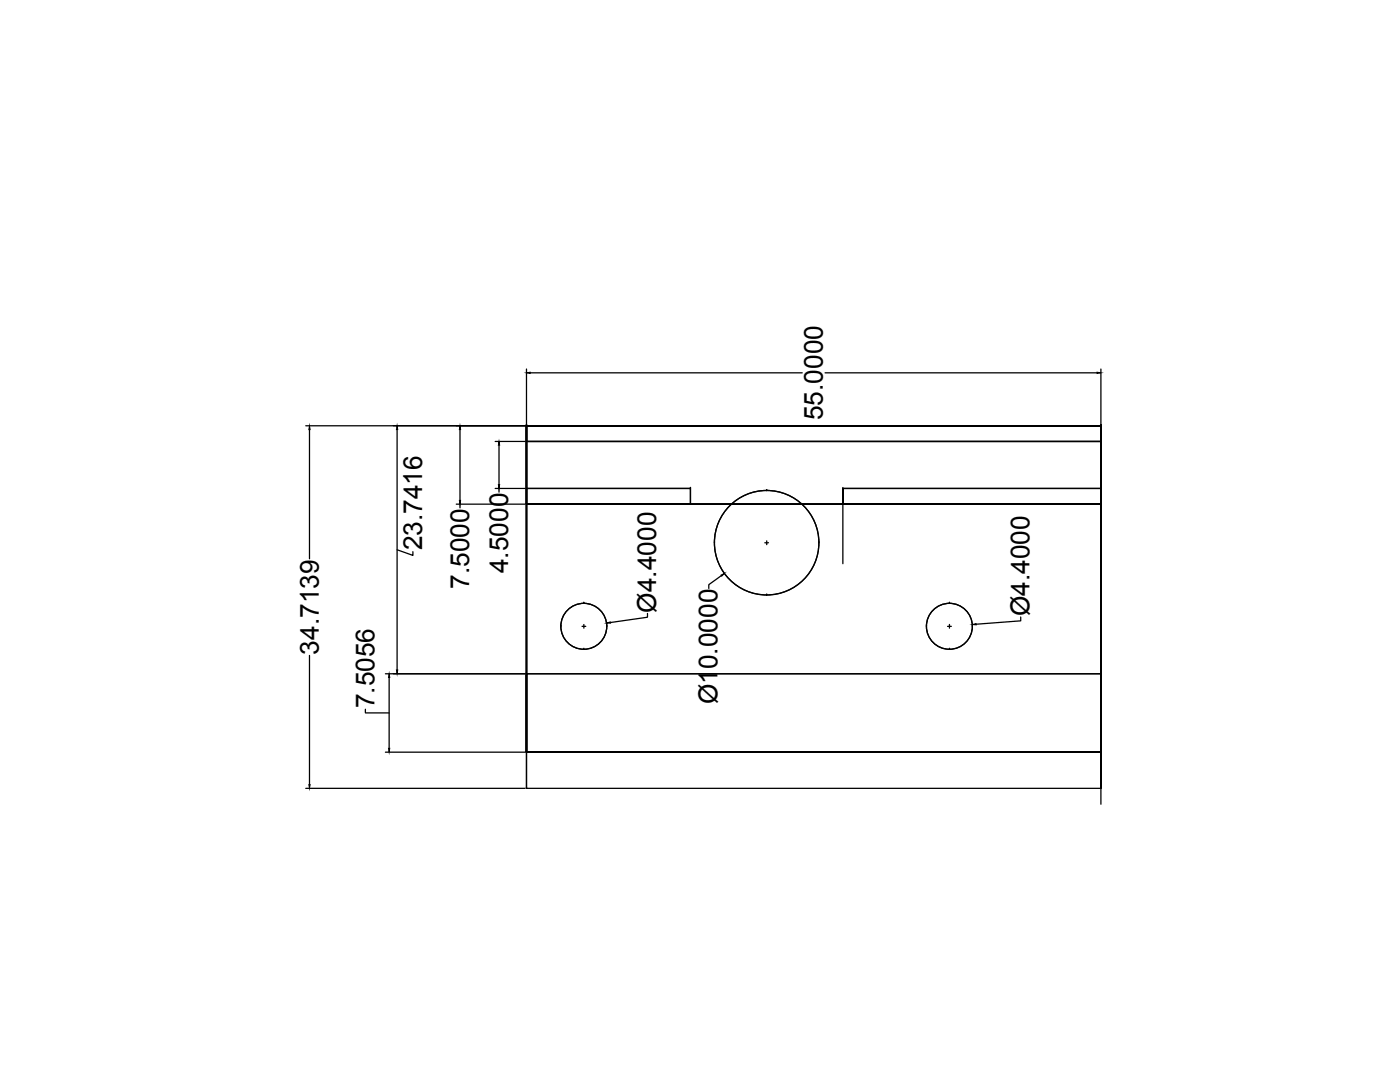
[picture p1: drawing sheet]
<svg xmlns="http://www.w3.org/2000/svg" width="279mm" height="216mm" viewBox="0 0 279 216" stroke-linecap="round" stroke-linejoin="round" font-family="sans-serif">
<!-- layer: 0 -->
<g fill="none" stroke="#000" stroke-width=".25">
<path d="M105.1 73.6v11.1M105.8 74.4h54.3M164.7 74.4h54.2M219.7 73.6v11.1M61 85h43.8M61.8 85.7v25.8M79.2 85.7v48M91.8 85.7v14.1M98.8 88.1h6M98.8 97.5h6M99.6 88.8v7.9M99.6 97.5v.7"/>
<path d="M105.1 97.5h32.7v3.1h-32.7v-3.1v3.1h32.7v-3.1zM105.1 97.5h.1M105.1 85h114.6v3.1h-114.6v-3.1v3.1h114.6v-3.1zM105.1 85h.1M105.1 88.1h.1M105.1 85h114.6h-114.6M105.1 85v15.6h114.6h-114.6v-15.6h114.6v15.6v-15.6zM105.1 85h114.6v65.1h-114.6zM105.1 88.1v9.4M137.8 97.5h.1M153 97.9h.1M168.2 97.5h51.5v3.1h-51.5v-3.1v3.1h51.5v-3.1z"/>
<path d="M168.2 97.5h.1M168.2 97.5v15M219.7 88.1h-114.6v-3.1h114.6v65.1h-114.6M219.7 85v65.1v-65.1M219.7 97.5h.1M219.7 85h.1M219.7 88.1h.1M219.7 85v65.1h-114.6v-65.1h114.6v65.1h-114.6v-65.1h114.6v15.6M219.7 85h-114.6h114.6M79.2 109.7l3.2 1.1v-.7M91.1 100.6h13.7M91.8 100.6v.7"/>
<path d="M105.1 100.6h.1M137.8 100.6h.1M142.6 108.3h.1M144 114.9l-2.5 1.8v.7M152.6 108.3h.8M153 118.7h.1M153 107.9v.8M163.4 108.3h.1M168.2 100.6h.1M219.7 100.6h.1M219.7 117.5v43M61.8 130.8v25.8"/>
<path d="M76.9 134.4h27.9M77.7 135.2v14.1M105.1 134.4v15.7h114.6v-15.7h-114.6v15.7h114.6h-114.6v7.2M105.1 134.4h.1M112 125h.1M116.2 125h.7M116.5 129.6h.1M116.5 120.4h.1M116.5 124.6v.7M121.1 125h.1M129.2 122.4v.8l-7.4 1M184.9 125h.1"/>
<path d="M189.1 125h.8M189.5 129.6h.1M189.5 120.4h.1M189.5 124.6v.7M194.1 125h.1M203.7 123.1v.8l-8.9 .7M219.7 134.4h-114.6v15.7M219.7 134.4v15.7M219.7 134.4v22.9v-7.2M219.7 134.4h.1M61 157.3h43.8M72.9 141.5v.8h4.8"/>
<path d="M76.9 150.1h27.9M105.1 150.1h.1M105.1 150.1v-65.1v65.1M105.1 150.1v7.2h114.6v-7.2M105.1 157.3h.1M105.1 150.1h114.6h-114.6M219.7 150.1h-114.6h114.6M219.7 150.1h.1M219.7 157.3h.1M219.7 150.1v-65.1v65.1"/>
<circle cx="153" cy="108.3" r="10.4"/>
<circle cx="116.5" cy="125" r="4.6"/>
<circle cx="189.5" cy="125" r="4.6"/>
</g>
<g fill="#000" stroke="#000" stroke-width=".2">
<path d="M105.1 74.4l.7-.1v.2zM218.9 74.3l.8 .1-.8 .1zM61.8 85l.1 .7h-.3zM79.2 85l.2 .7h-.3zM91.8 85l.1 .7h-.2zM91.7 99.8h.2l-.1 .8zM99.6 88.1l.1 .7h-.2zM99.5 96.7h.2l-.1 .8zM143.9 114.8l.7-.4-.6 .6zM77.7 134.4l.1 .8h-.3zM79.1 133.7h.3l-.2 .7zM121.1 124.3l.7-.2v.2z"/>
<path d="M194.1 124.6l.7-.2v.3zM61.6 156.6h.3l-.1 .7zM77.5 149.3h.3l-.1 .8z"/>
</g>
<g font-size="5.2">
<text x="164.2" y="83.8" transform="rotate(-90 164.2 83.8)">55.0000</text>
<text x="84.2" y="109.8" transform="rotate(-90 84.2 109.8)">23.7416</text>
<text x="93.7" y="117.5" transform="rotate(-90 93.7 117.5)">7.5000</text>
<text x="101.4" y="114.4" transform="rotate(-90 101.4 114.4)">4.5000</text>
<text x="131" y="122.2" transform="rotate(-90 131 122.2)">Ø4.4000</text>
<text x="205.4" y="123" transform="rotate(-90 205.4 123)">Ø4.4000</text>
<text x="63.6" y="130.6" transform="rotate(-90 63.6 130.6)">34.7139</text>
<text x="74.8" y="141.3" transform="rotate(-90 74.8 141.3)">7.5056</text>
<text x="143.2" y="140.5" transform="rotate(-90 143.2 140.5)">Ø10.0000</text>
</g>
</svg>
